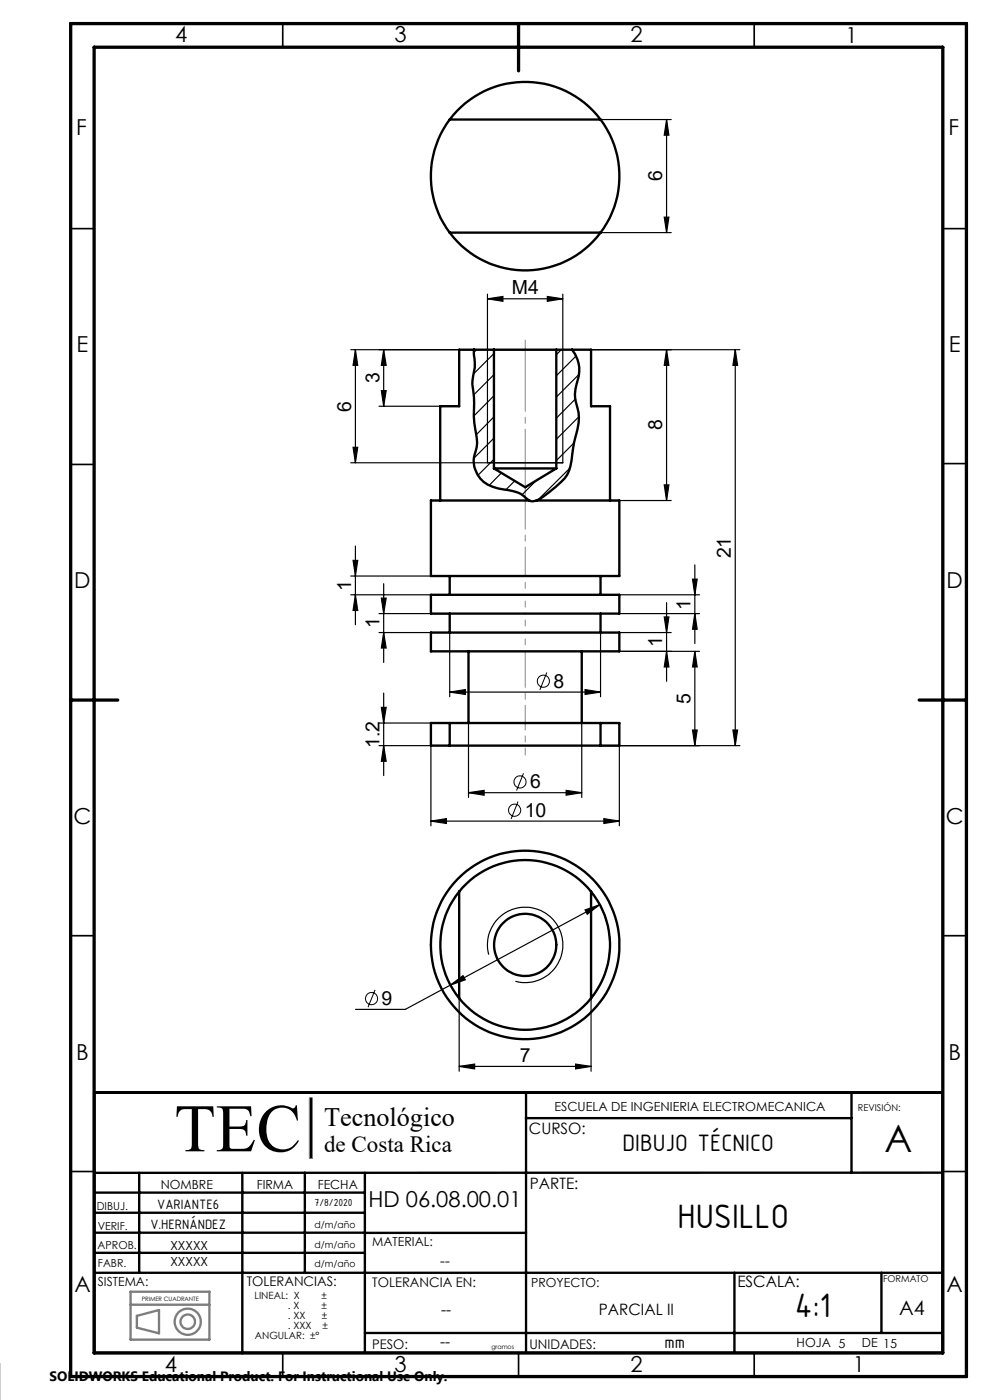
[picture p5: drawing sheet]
<svg xmlns="http://www.w3.org/2000/svg" width="210mm" height="297mm" viewBox="0 0 210 297" stroke-linecap="round" stroke-linejoin="round" font-family="sans-serif">
<g fill="none" stroke="#808080" stroke-width=".5">
<path d="M65.8 233h.3v12.6h-.3zM27.7 276.8h16.7M27.7 274h16.7v10.2h-16.7zM29 279.1l4.7-1.2v5l-4.7-1.2z"/>
<circle cx="39.8" cy="280.4" r="1.53"/>
<circle cx="39.8" cy="280.4" r="2.78"/>
</g>
<g fill="none" stroke="#000" stroke-width=".35">
<path d="M60 5v5M160 5v5M15 48.5h5M200 48.5h5M15 98.5h5M200 98.4h5M15 198.5h5M200 198.5h5M15 248.5h5M200 248.5h5M60 287v5M110 287v5"/>
<path d="M160 287v5"/>
</g>
<g fill="none" stroke="#000" stroke-width=".5">
<path d="M95.4 25.4a20 20 0 0 0 0 24M95.4 25.4a20 20 0 0 1 32 0M95.4 25.4h32M127.4 25.4a20 20 0 0 1 0 24M95.4 49.4a20 20 0 0 0 32 0M95.4 49.4h32M100.5 74.2h-3.1v12h-4v20M100.5 74.2v1.2a9.2 9.2 0 0 1-.1 4.4 6.8 6.8 0 0 0 0 3.2l.2 2.6a24.7 24.7 0 0 0 .5 7.4 8.3 8.3 0 0 1-.6 4 6 6 0 0 0 5.3 6.6l1 .2a7.7 7.7 0 0 1 5.5 2.4M100.5 74.2h4.3M104.8 74.2h13.2M104.8 74.2v25.2M118 74.2v25.2"/>
<path d="M118 74.2h3.4M121.4 74.2h4v12h4v20M121.4 74.2a7.2 7.2 0 0 1 .9 7.4 7.9 7.9 0 0 0 .3 5.2 9.5 9.5 0 0 1-.5 5.7l-.7 3.8a8.1 8.1 0 0 1-3.6 7 16.2 16.2 0 0 1-4 2.9M104.8 99.4h13.2M104.8 99.4l6.6 4 6.6-4M112.3 106.2a1.62 1.62 0 0 0 1.5 0M112.3 106.2h-20.9v16h40v-16h-17.6M91.4 126.2h40v4h-40zM91.4 134.2h40v4h-40zM95.4 122.2v4M95.4 130.2v4M99.4 138.2v15.2"/>
<path d="M123.4 138.2v15.2M127.4 122.2v4M127.4 130.2v4M95.4 153.4h-4v4.8h4M95.4 153.4v4.8M95.4 153.4h32M95.4 158.2h32M127.4 153.4h4v4.8h-4M127.4 153.4v4.8M97.4 189.2a17.9 17.9 0 0 1 28 0M97.4 189.2a18 18 0 0 0 0 22.6M97.4 189.2v22.6"/>
<path d="M125.4 189.2a17.9 17.9 0 0 1 0 22.6M125.4 189.2v22.6M97.4 211.8a17.9 17.9 0 0 0 28 0M20 231.8h180v55.2h-180zM111.5 237.2h69.1M111.6 231.8v55.2M180.6 231.8v17M20 257.3h57.4M20 253h57.4M29.5 248.8v21.2M51.4 248.8v38.3M64.7 248.8v21.2"/>
<path d="M77.4 248.8v38.2M200 248.8h-180M20 261.5h57.4M20 265.8h57.4M20 270h180M77.4 261.5h34.2M155.8 270v17M187 270v12.8M77.4 282.8h122.6"/>
<circle cx="111.4" cy="200.5" r="6.6"/>
<circle cx="111.4" cy="200.5" r="20"/>
</g>
<path d="M15 5h190v287h-190zM20 10h180v277h-180zM110 5v10M15 148.5h10M195 148.5h10" fill="none" stroke="#000" stroke-width=".7"/>
<path d="M65.8 233v12.6" fill="none" stroke="#808080" stroke-width=".21"/>
<path d="M66 233v12.6" fill="none" stroke="#000" stroke-width=".39"/>
<g fill="none" stroke="#000" stroke-width=".21">
<path d="M116 142.7l-1.5 3.7M109.9 170l-1.5 3.7M111.1 164l-1.5 3.7M79.6 210l-1.5 3.7"/>
<circle cx="115.3" cy="144.5" r="1.29"/>
<circle cx="109.2" cy="171.9" r="1.29"/>
<circle cx="110.3" cy="165.9" r="1.29"/>
<circle cx="78.8" cy="211.8" r="1.3"/>
</g>
<g fill="none" stroke="#000" stroke-width=".25">
<path d="M127.4 25.4h15M141.4 25.4l.5 3.3h-1zM141.4 25.4v24M127.4 49.4h15M140.9 46.1h1l-.5 3.3zM74.4 74.2h45M75.4 74.2l.5 3.3h-1zM75.4 74.2v24M81.4 74.2l.5 3.3h-1zM81.4 74.2v12M101.1 74.2l-.6 .6M103.4 63.4l3.3-.5v1z"/>
<path d="M103.4 62.4v35.8M103.4 63.4h16M104.8 75l-4.3 4.3M104.8 79.5l-4.3 4.2M116.1 62.9l3.3 .5-3.3 .5zM119.1 74.2l-1.1 1M119.4 62.4v35.8h-45M122.2 75.5l-4.2 4.2M122.8 79.4l-4.8 4.8M125.4 74.2h31.6M141.4 74.2v32M141.4 74.2l.5 3.3h-1z"/>
<path d="M156 74.2l.5 3.3h-1zM156 74.2v84M74.9 94.9h1l-.5 3.3zM80.4 86.2h17M80.9 82.9h1l-.5 3.3zM104.8 84l-4.3 4.3M104.8 88.4l-3.8 3.8M104.8 93l-4.3 4.2M104.8 97.4l-3.4 3.4M120.9 99.3l-6.8 6.7M121.8 93.9l-3.8 3.8M122 84.7l-4 4"/>
<path d="M122.8 88.4l-4.8 4.8M74.9 118.9h1l-.5 3.3zM75.4 115.8v16.7M106.4 100.3l-2.6 2.7M109.2 102l-1.9 1.9M113.8 101.9l-3.1 3M129.4 106.2h13M140.9 102.9h1l-.5 3.3zM147.4 119.8v16.7M74.4 126.2h21M74.4 122.2h21M75.4 126.2l.5 3.3h-1z"/>
<path d="M80.4 134.2h15v13.6M80.4 130.2h15M80.9 126.9h1l-.5 3.3zM81.4 134.2l.5 3.3h-1zM81.4 123.8v16.7M127.4 134.2v13.6M131.4 138.2h17M131.4 134.2h11M131.4 130.2h17M131.4 126.2h17M140.9 130.9h1l-.5 3.3zM141.4 138.2l.5 3.3h-1z"/>
<path d="M141.4 127.8v16.7M146.9 122.9h1l-.5 3.3zM147.4 130.2l.5 3.3h-1zM147.4 138.2l.5 3.3h-1zM147.4 138.2v20M80.4 158.2h11v17M80.4 153.4h11M80.9 150.1h1l-.5 3.3zM81.4 158.2l.5 3.3h-1zM81.4 147v17.5M95.4 146.8l3.3-.5v1zM95.4 146.8h32"/>
<path d="M99.4 153.4v15.8M123.4 153.4v15.8M124.1 146.3l3.3 .5-3.3 .5zM127.4 158.2h29.6M131.4 158.2v17M146.9 154.9h1l-.5 3.3zM155.5 154.9h1l-.5 3.3zM91.4 174.2l3.3-.5v1zM91.4 174.2h40M99.4 168.2l3.3-.5v1zM99.4 168.2h24M120.1 167.7l3.3 .5-3.3 .5z"/>
<path d="M128.1 173.7l3.3 .5-3.3 .5zM124.1 193l3.1-1.1-2.6 2.1zM126.8 191.1a17.9 17.9 0 0 1-1.4 20.7v15.5M127.2 191.9l-41.2 22.2h-10.6M95.1 208.1l1.3 2.4 1 1.3v15.5M95.5 209l2.7-2 .5 .9zM103.7 202.5a8 8 0 0 1 7-10 8 8 0 0 1 8.7 8.7 8 8 0 0 1-10.1 7M97.4 226.2l3.3-.5v1.1zM97.4 226.2h28M122.1 225.7l3.3 .5-3.3 .6z"/>
</g>
<path d="M111.4 153.4v6.8" fill="none" stroke="#808080" stroke-width=".21" stroke-dasharray="15.2 1.3 1.3 1.3" stroke-dashoffset="13.7"/>
<path d="M111.4 138.2v15.2" fill="none" stroke="#808080" stroke-width=".21" stroke-dasharray="15.2 1.3 1.3 1.3" stroke-dashoffset="7.6"/>
<path d="M111.4 134.2v4M111.4 130.2v4M111.4 126.2v4M111.4 122.2v4" fill="none" stroke="#808080" stroke-width=".21" stroke-dasharray="15.2 1.3 1.3 1.3" stroke-dashoffset="15.1"/>
<path d="M111.4 106.2v16" fill="none" stroke="#808080" stroke-width=".21" stroke-dasharray="15.2 1.3 1.3 1.3" stroke-dashoffset="9.1"/>
<path d="M111.4 72.2v34" fill="none" stroke="#808080" stroke-width=".21" stroke-dasharray="15.2 1.3 1.3 1.3" stroke-dashoffset=".1"/>
<g fill="#000">
<path d="M141.4 25.4l.5 3.3h-1zM140.9 46.1h1l-.5 3.3z"/>
<path d="M116.1 62.9l3.3 .5-3.3 .5zM103.4 63.4l3.3-.5v1z"/>
<path d="M80.9 82.9h1l-.5 3.3zM81.4 74.2l.5 3.3h-1zM141.4 138.2l.5 3.3h-1zM140.9 130.9h1l-.5 3.3zM147.4 130.2l.5 3.3h-1zM146.9 122.9h1l-.5 3.3z"/>
<path d="M80.9 150.1h1l-.5 3.3zM81.4 158.2l.5 3.3h-1zM141.4 74.2l.5 3.3h-1zM140.9 102.9h1l-.5 3.3zM156 74.2l.5 3.3h-1zM155.5 154.9h1l-.5 3.3zM147.4 138.2l.5 3.3h-1zM146.9 154.9h1l-.5 3.3zM80.9 126.9h1l-.5 3.3zM81.4 134.2l.5 3.3h-1zM74.9 118.9h1l-.5 3.3zM75.4 126.2l.5 3.3h-1zM75.4 74.2l.5 3.3h-1zM74.9 94.9h1l-.5 3.3z"/>
<path d="M99.4 168.2l3.3-.5v1zM120.1 167.7l3.3 .5-3.3 .5zM95.4 146.8l3.3-.5v1zM124.1 146.3l3.3 .5-3.3 .5zM91.4 174.2l3.3-.5v1zM128.1 173.7l3.3 .5-3.3 .5zM124.1 193l.5 1 2.6-2.1zM95.5 209l3.2-1.1-.5-.9z"/>
<path d="M97.4 226.2l3.3-.5v1.1zM122.1 225.7l3.3 .5-3.3 .6z"/>
</g>
<text font-size="14.4" x="37" y="244.2">TEC</text>
<text font-size="8" x="187.6" y="244.3">A</text>
<g font-size="7.8">
<text x="143.7" y="260.5">HUSILLO</text>
<text x="168.6" y="279.5">4:1</text>
</g>
<text font-size="5.6" x="68.8" y="238.9">Tecnológico</text>
<text font-size="5.4" x="132.1" y="244.1">DIBUJO TÉCNICO</text>
<text font-size="4.9" x="68.8" y="244.5">de Costa Rica</text>
<g font-size="4.7">
<text x="37.1" y="9">4</text>
<text x="83.7" y="9">3</text>
<text x="133.7" y="9">2</text>
<text x="179.3" y="9.2">1</text>
<text x="16.2" y="28.7">F</text>
<text x="201.2" y="28.7">F</text>
<text x="16.2" y="74.8">E</text>
<text x="201.3" y="74.8">E</text>
<text x="15.8" y="124.8">D</text>
<text x="200.8" y="124.8">D</text>
<text x="15.6" y="174.8">C</text>
<text x="200.6" y="174.8">C</text>
<text x="16.2" y="224.8">B</text>
<text x="201.2" y="224.8">B</text>
<text x="78.1" y="256">HD 06.08.00.01</text>
<text x="15.8" y="274">A</text>
<text x="200.8" y="274">A</text>
<text x="35" y="291">4</text>
<text x="83.7" y="291">3</text>
<text x="133.7" y="291">2</text>
<text x="180.9" y="291">1</text>
</g>
<text font-size="4.2" x="190.8" y="278.9">A4</text>
<g font-size="4.1">
<text x="140.5" y="38.5" transform="rotate(-90 140.5 38.5)">6</text>
<text x="108.6" y="62.5">M4</text>
<text x="80.5" y="81.3" transform="rotate(-90 80.5 81.3)">3</text>
<text x="74.5" y="87.3" transform="rotate(-90 74.5 87.3)">6</text>
<text x="140.5" y="91.3" transform="rotate(-90 140.5 91.3)">8</text>
<text x="155.1" y="118.5" transform="rotate(-90 155.1 118.5)">21</text>
<text x="74.5" y="125.3" transform="rotate(-90 74.5 125.3)">1</text>
<text x="146.5" y="129.3" transform="rotate(-90 146.5 129.3)">1</text>
<text x="80.5" y="133.3" transform="rotate(-90 80.5 133.3)">1</text>
<text x="140.5" y="137.3" transform="rotate(-90 140.5 137.3)">1</text>
<text x="117.4" y="145.9">8</text>
<text x="146.5" y="149.3" transform="rotate(-90 146.5 149.3)">5</text>
<text x="80.5" y="158.6" transform="rotate(-90 80.5 158.6)">1.2</text>
<text x="112.5" y="167.2">6</text>
<text x="111.3" y="173.2">10</text>
<text x="81" y="213.2">9</text>
<text x="110.3" y="225.3">7</text>
</g>
<text font-size="3.9" x="141" y="285.9">mm</text>
<g font-size="3.3">
<text x="112.2" y="240.6">CURSO:</text>
<text x="112.4" y="252.2">PARTE:</text>
<text x="156.4" y="272.9">ESCALA:</text>
<text x="93.5" y="278.9">--</text>
<text x="127" y="278.9">PARCIAL II</text>
<text x="93.4" y="285.8">--</text>
</g>
<text font-size="3.2" x="93.4" y="268.5">--</text>
<g font-size="3.1">
<text x="33.3" y="256.6">VARIANTE6</text>
<text x="31.9" y="260.7">V.HERNÁNDEZ</text>
</g>
<text font-size="2.9" x="10.5" y="292.9">SOLIDWORKS Educational Product. For Instructional Use Only.</text>
<g font-size="2.8">
<text x="52.3" y="272.9">TOLERANCIAS:</text>
<text x="79" y="273">TOLERANCIA EN:</text>
<text x="79" y="286.1">PESO:</text>
<text x="112.3" y="286.1">UNIDADES:</text>
</g>
<g font-size="2.7">
<text x="117.6" y="235.7">ESCUELA DE INGENIERIA ELECTROMECANICA</text>
<text x="34.1" y="252.2">NOMBRE</text>
<text x="54.5" y="252.2">FIRMA</text>
<text x="67.4" y="252.2">FECHA</text>
<text x="36.1" y="265.1">XXXXX</text>
<text x="36.1" y="268.5">XXXXX</text>
<text x="79" y="264.4">MATERIAL:</text>
<text x="20.8" y="272.8">SISTEMA:</text>
<text x="112.7" y="273">PROYECTO:</text>
<text x="169" y="285.8">HOJA 5</text>
<text x="182.8" y="285.8">DE 15</text>
</g>
<g font-size="2.3">
<text x="20.5" y="256.7">DIBUJ.</text>
<text x="66.7" y="255.9">7/8/2020</text>
<text x="20.7" y="261">VERIF.</text>
<text x="20.7" y="265">APROB.</text>
<text x="20.8" y="268.8">FABR.</text>
</g>
<g font-size="2.1">
<text x="54" y="275.6">LINEAL: X</text>
<text x="68.2" y="275.6">±</text>
<text x="61.1" y="281.9">. XXX</text>
<text x="61.1" y="279.8">. XX</text>
<text x="61.1" y="277.7">. X</text>
<text x="68.2" y="277.7">±</text>
<text x="68.3" y="279.8">±</text>
<text x="68.4" y="281.9">±</text>
<text x="54.1" y="284">ANGULAR: ±°</text>
</g>
<g font-size="2">
<text x="182" y="235.7">REVISIÓN:</text>
<text x="66.7" y="260.4">d/m/año</text>
<text x="66.7" y="268.8">d/m/año</text>
<text x="66.7" y="264.7">d/m/año</text>
<text x="187.3" y="272">FORMATO</text>
</g>
<g font-size="1.3">
<text x="30.1" y="276">PRIMER CUADRANTE</text>
<text x="104.2" y="286.1">gramos</text>
</g>
</svg>
